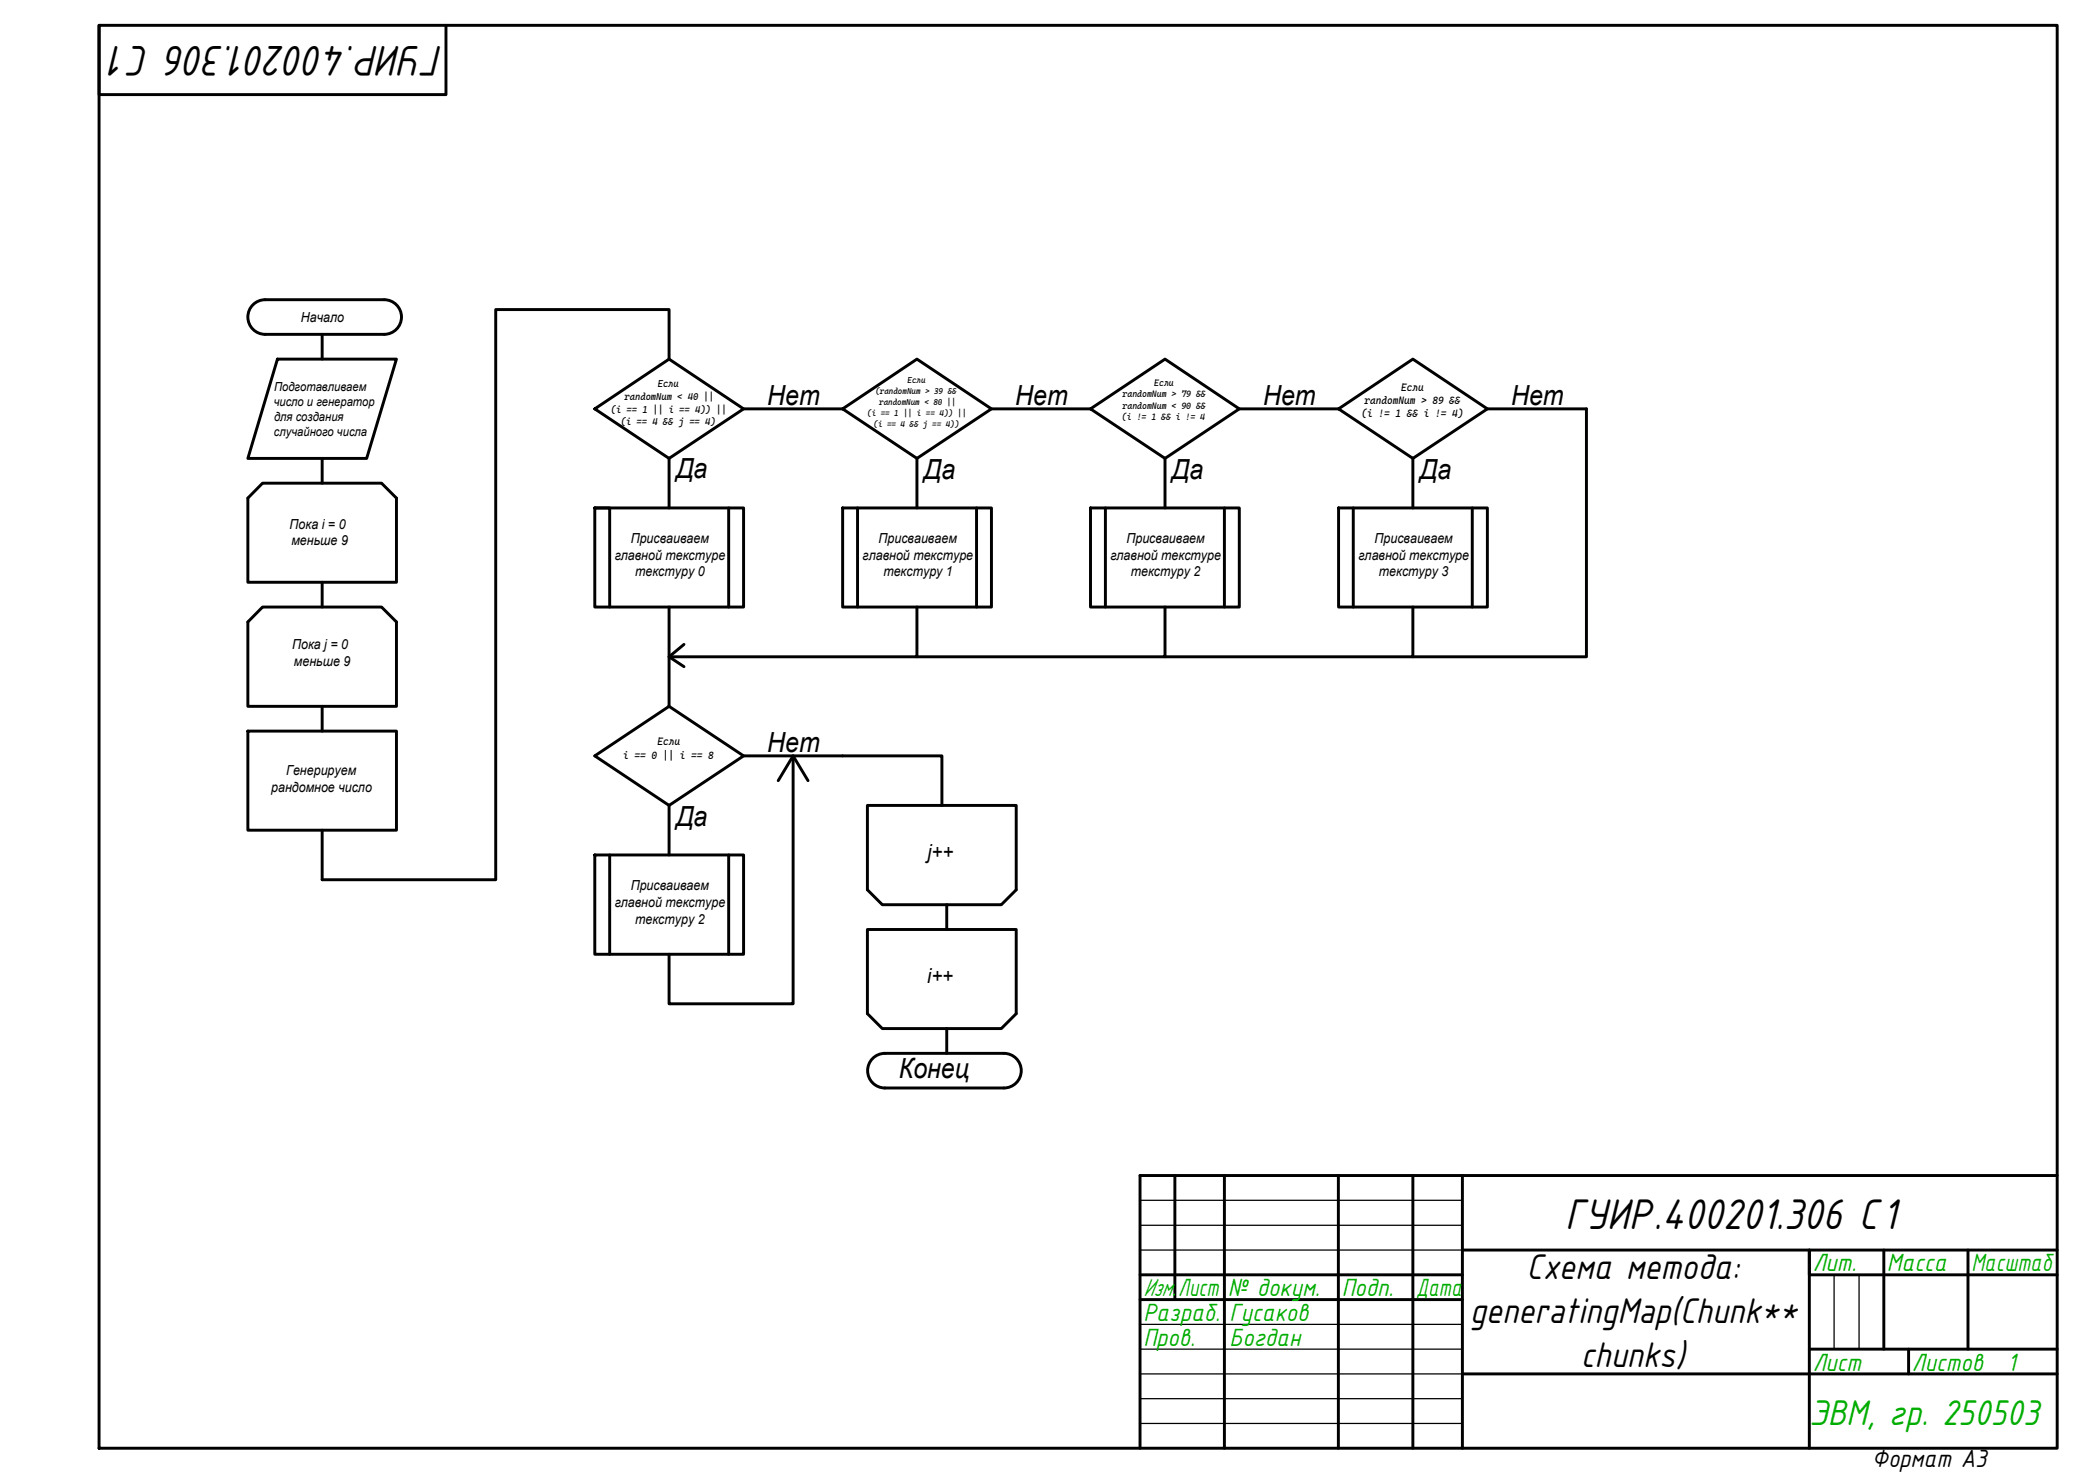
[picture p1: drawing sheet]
<svg xmlns="http://www.w3.org/2000/svg" width="420mm" height="297mm" viewBox="0 0 420 297" stroke-linecap="round" stroke-linejoin="round" font-family="sans-serif">
<!-- layer: 0 -->
<g fill="none" stroke="#000" stroke-width=".59">
<path d="M20 5.1h395v286.9h-395zM20 5.1v14h70v-14M53.5 60.4h24M53.5 67.4h24M53.5 60.4a3.5 3.5 0 0 0-3.5 3.5 3.5 3.5 0 0 0 3.5 3.5M56 72.4h24l-6 20h-24zM65 67.4v5M77.5 60.4a3.5 3.5 0 0 1 3.5 3.5 3.5 3.5 0 0 1-3.5 3.5M135 72.4v-10h-35v115h-35v-10M53 97.4h24l3 3v17h-30v-17zM65 92.4v5M120 82.5l15-10.1 15 10.1-15 9.9z"/>
<path d="M135 92.4v10M150 82.5h20M170 82.5l15-10.1 15 10.1-15 9.9zM185 92.4v10M200 82.5h20M220 82.5l15-10.1 15 10.1-15 9.9zM235 92.4v10M250 82.5h20M270 82.5l15-10.1 15 10.1-15 9.9zM285 92.4v10M300 82.5h20v49.9h-35M65 117.4v5"/>
<path d="M120 102.4h30v20h-30zM120 102.4h3v20M147 102.4v20M170 102.4h30v20h-30zM173 102.4v20M197 102.4v20M220 102.4h30v20h-30zM223 102.4v20M247 102.4v20M270 102.4h30v20h-30zM273 102.4v20M297 102.4v20"/>
<path d="M53 122.4h24l3 3v17h-30v-17zM135 122.4v20l-15 10 15 10 15-10-15-10M138 129.9l-3 2.5 3 2M185 122.4v10h-50M235 122.4v10h-50M285 122.4v10h-50M50 147.4h30v20h-30zM65 142.4v5M150 152.4h40v10M157 157.4l3-5 3 5M160 152.4v50h-25v-10M120 172.4h30v20h-30z"/>
<path d="M123 172.4v20M135 162.4v10M147 172.4v20M175 162.4h30v17l-3 3h-24l-3-3zM175 187.4h30v17l-3 3h-24l-3-3zM191 182.4v5M178.5 212.4h24M178.5 219.4h24M178.5 212.4a3.5 3.5 0 0 0-3.5 3.5 3.5 3.5 0 0 0 3.5 3.5M191 207.4v5M202.5 212.4a3.5 3.5 0 0 1 3.5 3.5 3.5 3.5 0 0 1-3.5 3.5M237 237.1v25"/>
<path d="M247 237.1v54.9M270 237.1v54.9M285 237.1v54.9M295 237.1v54.9M415 237.1h-185v54.9M230 257.1h65M295 252.1h120M380 252.1v20M397 252.1v20M415 257.1h-50v-5v39.9M230 262.1h65M295 277.1h120"/>
<path d="M365 272.1h50M385 272.1v5"/>
</g>
<path d="M230 242h65M230 247.1h65M230 252.1h65M370 257.1v15M375 257.1v15M230 267.1h65M230 272.1h65M230 277.1h65M230 282.1h65M230 287h65" fill="none" stroke="#000" stroke-width=".25"/>
<g font-size="9.3">
<text x="89.4" y="9.3" transform="rotate(-180 89.4 9.3)">ГУИР.400201.306 С1</text>
<text x="315.7" y="247.8">ГУИР.400201.306 С1</text>
</g>
<g font-size="7.8">
<text x="307.9" y="257.9">Схема метода:</text>
<text x="296.5" y="266.8">generatingMap(Chunk**</text>
<text x="318.9" y="275.6">chunks)</text>
</g>
<text font-size="7.8" fill="#00ad00" x="365" y="287.4">ЭВМ, гр. 250503</text>
<g font-size="5.6">
<text x="154.8" y="81.7">Нет</text>
<text x="204.8" y="81.7">Нет</text>
<text x="254.8" y="81.7">Нет</text>
<text x="304.8" y="81.7">Нет</text>
<text x="136.4" y="96.4">Да</text>
<text x="186.4" y="96.6">Да</text>
<text x="236.4" y="96.6">Да</text>
<text x="286.4" y="96.6">Да</text>
<text x="154.8" y="151.7">Нет</text>
<text x="136.4" y="166.6">Да</text>
<text x="181.3" y="217.5">Конец</text>
</g>
<g font-size="5.4" fill="#00ad00">
<text x="365.6" y="256.4">Лит.</text>
<text x="380.6" y="256.4">Масса</text>
<text x="397.6" y="256.4">Масштаб</text>
<text x="230.6" y="261.4">Изм.</text>
<text x="237.7" y="261.4">Лист</text>
<text x="247.6" y="261.4">№ докум.</text>
<text x="270.6" y="261.4">Подп.</text>
<text x="285.6" y="261.4">Дата</text>
<text x="230.6" y="266.3">Разраб.</text>
<text x="248" y="266.3">Гусаков</text>
<text x="230.6" y="271.3">Пров.</text>
<text x="248" y="271.4">Богдан</text>
<text x="365.6" y="276.4">Лист</text>
<text x="385.7" y="276.4">Листов</text>
<text x="405" y="276.4">1</text>
</g>
<text font-size="5.4" x="377.6" y="295.8">Формат А3</text>
<g font-size="4.2">
<text x="187.1" y="173.3">j++</text>
<text x="187" y="198.3">i++</text>
</g>
<g font-size="2.8">
<text x="60.7" y="64.8">Начало</text>
<text x="58.4" y="106.6">Пока i = 0</text>
<text x="58.8" y="109.9">меньше 9</text>
<text x="124" y="112.9">главной текстуре</text>
<text x="127.2" y="109.5">Присваиваем</text>
<text x="174" y="112.9">главной текстуре</text>
<text x="177.2" y="109.5">Присваиваем</text>
<text x="224" y="112.9">главной текстуре</text>
<text x="227.2" y="109.5">Присваиваем</text>
<text x="274" y="112.9">главной текстуре</text>
<text x="277.2" y="109.5">Присваиваем</text>
<text x="128.1" y="116.2">текстуру 0</text>
<text x="178.2" y="116.2">текстуру 1</text>
<text x="228.1" y="116.2">текстуру 2</text>
<text x="278.1" y="116.2">текстуру 3</text>
<text x="58.9" y="130.9">Пока j = 0</text>
<text x="59.3" y="134.3">меньше 9</text>
<text x="54.7" y="159.6">рандомное число</text>
<text x="57.7" y="156.3">Генерируем</text>
<text x="127.2" y="179.6">Присваиваем</text>
<text x="124" y="182.9">главной текстуре</text>
<text x="128.1" y="186.3">текстуру 2</text>
</g>
<g font-size="2.5">
<text x="55.2" y="81.8">число и генератор</text>
<text x="55.3" y="78.9">Подготавливаем</text>
<text x="55.2" y="87.9">случайного числа</text>
<text x="55.3" y="84.9">для создания</text>
</g>
<g font-size="2.2">
<text x="275.3" y="81.4">randomNum &gt; 89 &amp;&amp;</text>
<text x="282.7" y="78.9">Если</text>
<text x="274.7" y="84.1">(i != 1 &amp;&amp; i != 4)</text>
<text x="125.7" y="153">i == 0 || i == 8</text>
<text x="132.6" y="150.1">Если</text>
</g>
<g font-size="2">
<text x="132.7" y="78">Если</text>
<text x="123.2" y="83.3">(i == 1 || i == 4)) ||</text>
<text x="126" y="80.6">randomNum &lt; 40 ||</text>
<text x="125.2" y="85.8">(i == 4 &amp;&amp; j == 4)</text>
</g>
<g font-size="1.9">
<text x="232.8" y="77.9">Если</text>
<text x="226.4" y="80.1">randomNum &gt; 79 &amp;&amp;</text>
<text x="226.4" y="82.4">randomNum &lt; 90 &amp;&amp;</text>
<text x="226.3" y="84.7">(i != 1 &amp;&amp; i != 4</text>
</g>
<g font-size="1.7">
<text x="183" y="77.2">Если</text>
<text x="174.9" y="83.9">(i == 1 || i == 4)) ||</text>
<text x="176.6" y="79.4">(randomNum &gt; 39 &amp;&amp;</text>
<text x="177.3" y="81.7">randomNum &lt; 80 ||</text>
<text x="176.2" y="86.1">(i == 4 &amp;&amp; j == 4))</text>
</g>
</svg>
